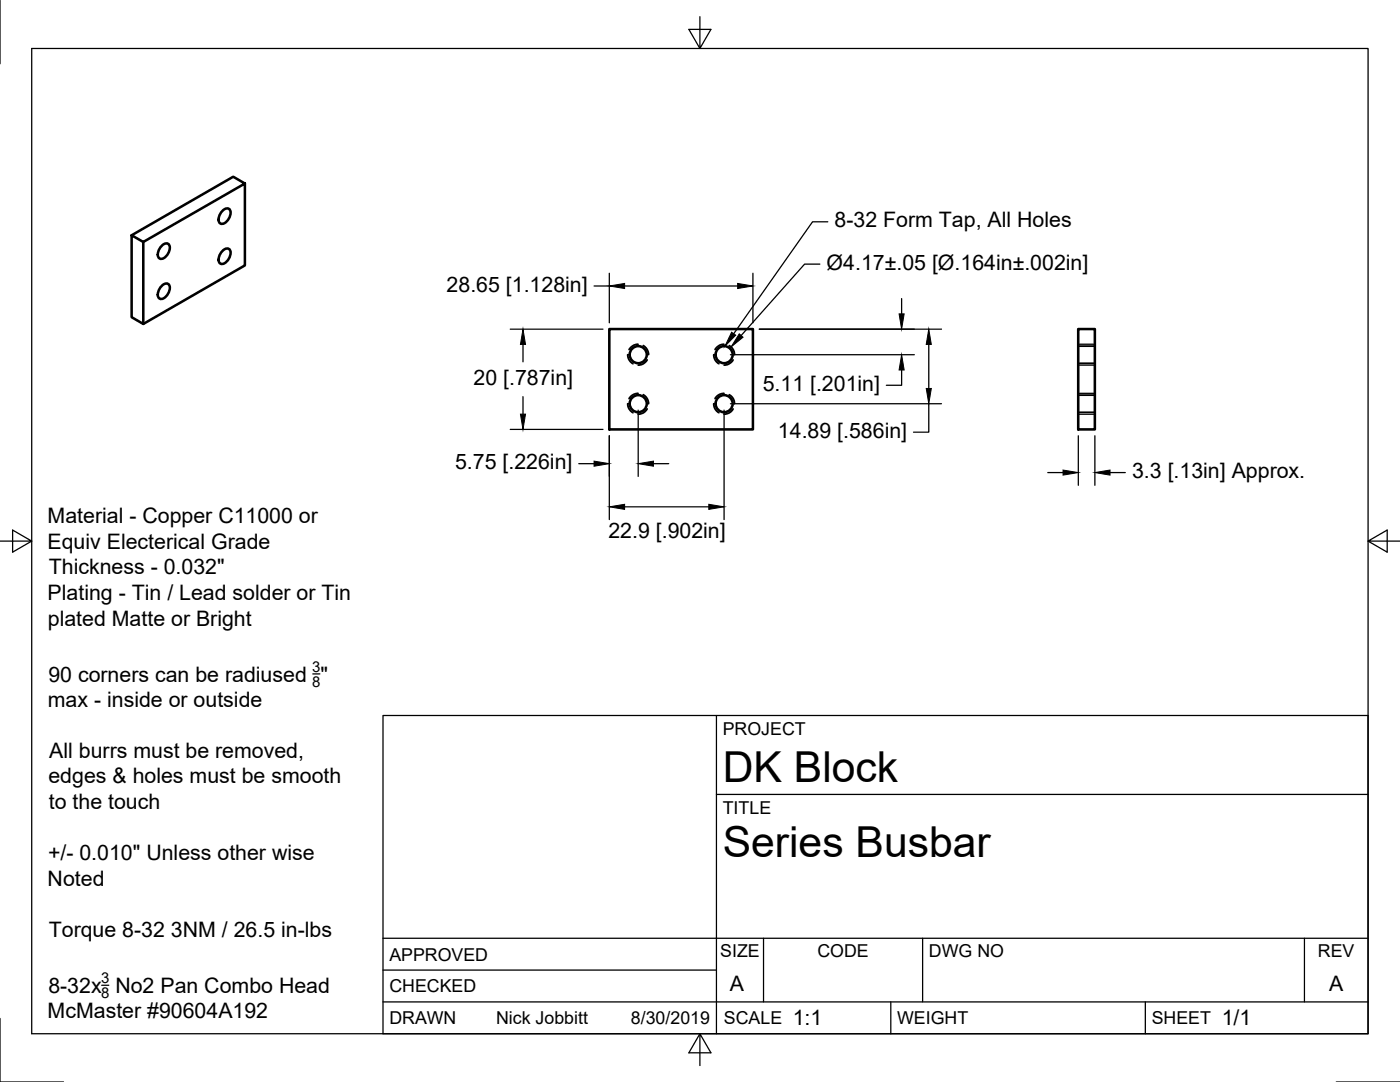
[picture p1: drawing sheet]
<svg xmlns="http://www.w3.org/2000/svg" width="279mm" height="216mm" viewBox="0 0 279 216" stroke-linecap="round" stroke-linejoin="round" font-family="sans-serif">
<!-- layer: Visible -->
<g fill="none" stroke="#000" stroke-width=".51">
<path d="M48.9 36.6l-2.4-1.3-20.2 11.6 2.3 1.4 20.3-11.7v16.4l-20.3 11.6-2.3-1.3v-16.4M28.6 48.3v16.3M32.3 49a.88 .88 0 0 1 1.5 0 2.22 2.22 0 0 1-1.8 2.6 1.47 1.47 0 0 1 0-2.2zM32.3 57a.88 .88 0 0 1 1.5 0 2.22 2.22 0 0 1-1.8 2.6 1.47 1.47 0 0 1 0-2.2zM44.4 42a.88 .88 0 0 1 1.6 0 2.22 2.22 0 0 1-1.9 2.7 1.47 1.47 0 0 1 0-2.3zM44.4 50a.88 .88 0 0 1 1.6 0 2.22 2.22 0 0 1-1.9 2.7 1.47 1.47 0 0 1 0-2.3zM121.6 65.7h28.7v20h-28.7zM215.2 65.7h3.3v20h-3.3z"/>
<circle cx="127.4" cy="70.8" r="1.7"/>
<circle cx="144.5" cy="70.8" r="1.7"/>
<circle cx="127.4" cy="80.5" r="1.7"/>
<circle cx="144.5" cy="80.5" r="1.7"/>
</g>
<!-- layer: Hidden -->
<g fill="none" stroke="#000" stroke-width=".36">
<path d="M125.3 70.8a2.09 2.09 0 0 0 1 1.8M127.3 68.7a2.23 2.23 0 0 0-1.8 1M127.3 78.5h-.4a2.04 2.04 0 0 0-1.4 1M128.4 69l.8 .8 .2 1M128.4 78.8a2.09 2.09 0 0 1 1 1.8M129.2 71.8l-.8 .8-1 .3M142.4 70.8l.1 .4a1.95 1.95 0 0 0 1 1.4M144.5 68.7h-.1a2.13 2.13 0 0 0-1.7 1M144.5 78.5h-.5a1.95 1.95 0 0 0-1.3 1M145.5 69a2.03 2.03 0 0 1 1.1 1.8M145.5 78.8a1.97 1.97 0 0 1 1.1 1.8M146.3 71.8l-.8 .8-1 .3"/>
<path d="M215.2 72.5h3.3M215.2 69.1h3.3M215.2 78.8h3.3M125.3 80.6a2.09 2.09 0 0 0 1 1.8M129.2 81.6l-.2 .3a1.93 1.93 0 0 1-1.6 .7M142.4 80.6a2.02 2.02 0 0 0 1.1 1.8M146.3 81.6a1.96 1.96 0 0 1-1.8 1M215.2 82.3h3.3"/>
</g>
<!-- layer: Hidden Narrow -->
<path d="M215.2 72.9h3.3M215.2 68.7h3.3M215.2 78.5h3.3M215.2 82.7h3.3" fill="none" stroke="#000" stroke-width=".25"/>
<!-- layer: Border -->
<path d="M0 0v12.7M6.3 9.7h266.7v196.6h-266.7zM139.7 3.3v6.4l2.2-3.8h-4.4l2.2 3.8M0 108h6.3l-3.8-2.2v4.4l3.8-2.2M273 108l3.8 2.2v-4.4l-3.8 2.2h6.4M0 203.2v12.7h12.7M139.7 206.3l-2.2 3.8h4.4l-2.2-3.8v6.3M266.7 215.9h12.7" fill="none" stroke="#000" stroke-width=".25"/>
<!-- layer: Titleblock -->
<path d="M76.4 142.8h196.6v63.5h-196.6zM143 158.5h130M143 142.8v63.5M76.4 199.9h196.6M76.4 193.6h66.6M76.4 187.2h196.6M152.4 187.2v12.7M177.8 199.9v6.4M184.1 187.2v12.7M228.6 199.9v6.4M260.3 187.2v12.7" fill="none" stroke="#000" stroke-width=".25"/>
<!-- layer: Dimensions -->
<g fill="none" stroke="#000" stroke-width=".25">
<path d="M118.6 57.1h3M121.6 54.5v9.9M124.7 57.1h22.5M150.3 54.5v9.9M163.6 52.7h-3l-12.7 14.3M179.9 59.6v3M101.8 65.7h18.5M104.4 68.7v3.5M104.4 79.1v3.5M145.8 70.8h36.7M151.5 65.7h36.4M179.9 73.8v3.1h-3"/>
<path d="M185.4 68.7v8.8M101.8 85.7h18.5M115.5 92.5h3.1M121.6 87v16.7M127.4 81.8v13.3M130.4 92.5h3.1M144.5 81.8v21.9M145.8 80.6h42.1M185.4 80.6v5.6h-3.1M209.1 94.3h3.1M215.2 87v9.8M218.5 87v9.8"/>
<path d="M221.5 94.3h3.1M124.7 101.1h16.8"/>
</g>
<g fill="#000" stroke="#000" stroke-width=".2">
<path d="M121.6 57.1l3.1-.5v1zM147.2 56.6l3.1 .5-3.1 .5zM104.4 65.7l.5 3h-1zM147.5 66.6l.8 .7-2.4 1.9zM179.4 62.6h1l-.5 3.1zM179.9 70.8l.5 3h-1zM185.4 65.7l.5 3h-1.1zM184.8 77.5h1.1l-.5 3.1zM103.9 82.6h1l-.5 3.1zM118.6 92l3 .5-3 .5zM127.4 92.5l3-.5v1zM212.2 93.8l3 .5-3 .5z"/>
<path d="M218.5 94.3l3-.5v1zM121.6 101.1l3.1-.5v1zM141.5 100.6l3 .5-3 .5z"/>
</g>
<!-- layer: Annotations -->
<path d="M146 66.3l.8 .6-2.1 2.2z" fill="#000" stroke="#000" stroke-width=".2"/>
<path d="M165.2 44.3h-3l-15.8 22.3M62.4 134.5h1.4M20.3 196.6h1.4" fill="none" stroke="#000" stroke-width=".25"/>
<g font-size="8.5">
<text x="144.3" y="156">DK Block</text>
<text x="144.3" y="171">Series Busbar</text>
</g>
<g font-size="4.3">
<text x="166.6" y="45.4">8-32 Form Tap, All Holes</text>
<text x="165" y="53.8">Ø4.17±.05 [Ø.164in±.002in]</text>
<text x="89.1" y="58.2">28.65 [1.128in]</text>
<text x="94.5" y="76.8">20 [.787in]</text>
<text x="152.2" y="78">5.11 [.201in]</text>
<text x="155.3" y="87.3">14.89 [.586in]</text>
<text x="90.8" y="93.6">5.75 [.226in]</text>
<text x="225.9" y="95.4">3.3 [.13in] Approx.</text>
<text x="9.5" y="104.4">Material - Copper C11000 or</text>
<text x="121.4" y="107.3">22.9 [.902in]</text>
<text x="9.5" y="109.5">Equiv Electerical Grade</text>
<text x="9.5" y="119.7">Plating - Tin / Lead solder or Tin</text>
<text x="9.7" y="114.6">Thickness - 0.032&quot;</text>
<text x="9.5" y="124.8">plated Matte or Bright</text>
<text x="9.7" y="136">90 corners can be radiused &quot;</text>
<text x="9.5" y="141.1">max - inside or outside</text>
<text x="9.8" y="151.2">All burrs must be removed,</text>
<text x="9.7" y="156.3">edges &amp; holes must be smooth</text>
<text x="9.8" y="161.4">to the touch</text>
<text x="9.6" y="171.6">+/- 0.010&quot; Unless other wise</text>
<text x="9.5" y="176.7">Noted</text>
<text x="9.7" y="186.9">Torque 8-32 3NM / 26.5 in-lbs</text>
<text x="145.7" y="197.7">A</text>
<text x="265.2" y="197.7">A</text>
<text x="9.5" y="203.2">McMaster #90604A192</text>
<text x="9.7" y="198.1">8-32x No2 Pan Combo Head</text>
<text x="158.2" y="204.6">1:1</text>
<text x="243.8" y="204.6">1/1</text>
</g>
<g font-size="3.5">
<text x="144.3" y="146.6">PROJECT</text>
<text x="144.3" y="162.3">TITLE</text>
<text x="77.7" y="191.7">APPROVED</text>
<text x="143.7" y="191">SIZE</text>
<text x="163.1" y="191">CODE</text>
<text x="185.4" y="191">DWG NO</text>
<text x="263" y="191">REV</text>
<text x="77.7" y="198">CHECKED</text>
<text x="77.7" y="204.4">DRAWN</text>
<text x="99" y="204.4">Nick Jobbitt</text>
<text x="125.9" y="204.4">8/30/2019</text>
<text x="144.5" y="204.4">SCALE</text>
<text x="179" y="204.4">WEIGHT</text>
<text x="229.8" y="204.4">SHEET</text>
</g>
<g font-size="3">
<text x="62.3" y="134.1">3</text>
<text x="62.3" y="137">8</text>
<text x="20.2" y="196.2">3</text>
<text x="20.2" y="199.1">8</text>
</g>
</svg>
